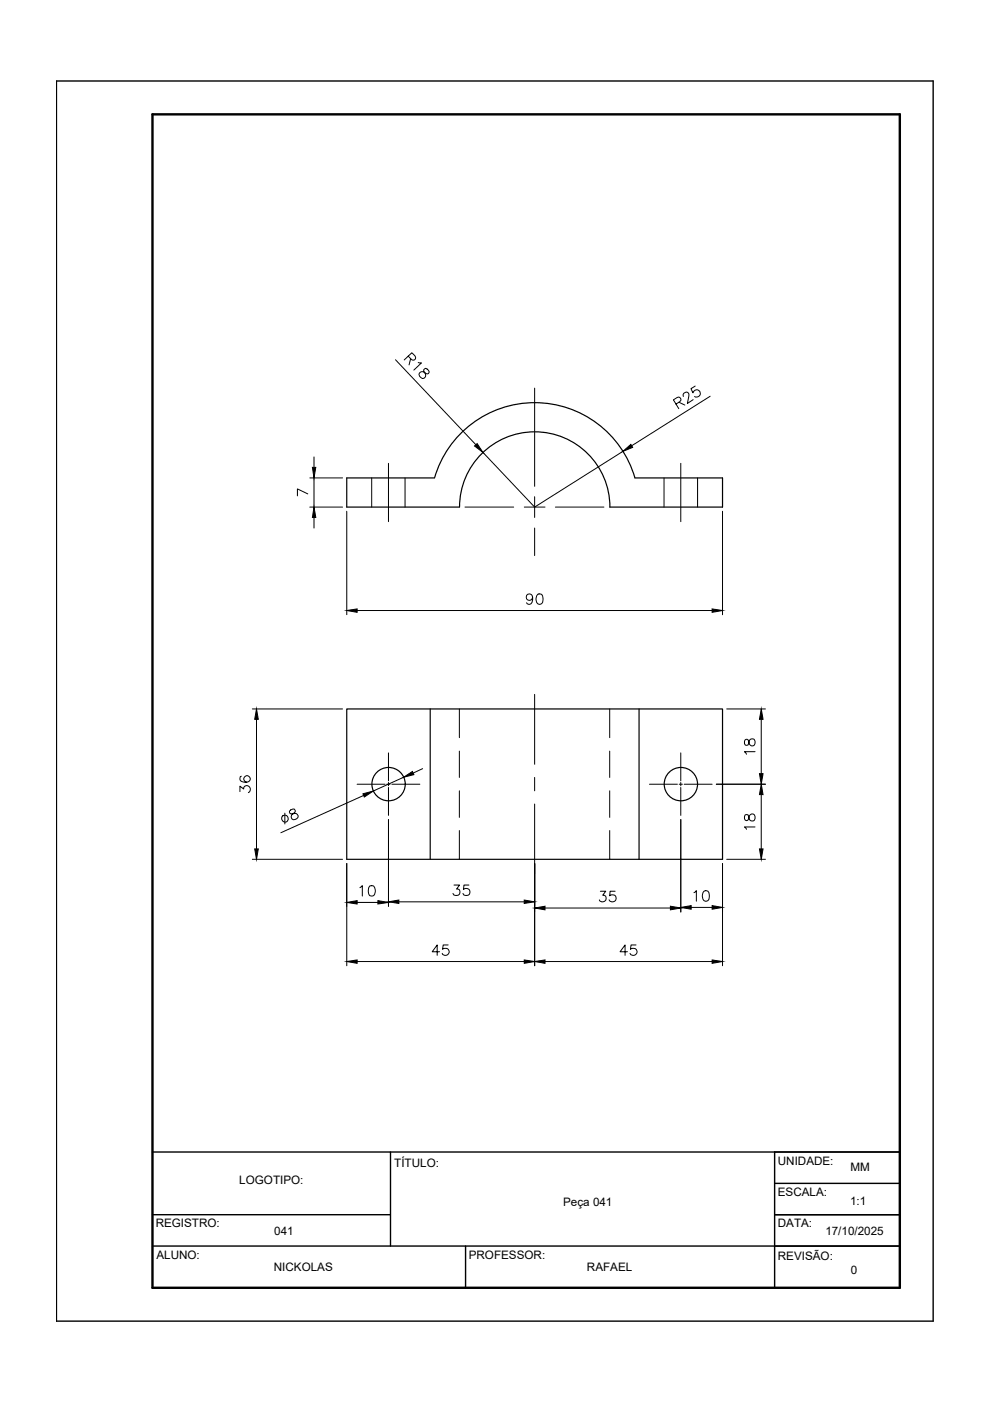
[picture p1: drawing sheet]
<svg xmlns="http://www.w3.org/2000/svg" width="210mm" height="297mm" viewBox="0 0 210 297" stroke-linecap="round" stroke-linejoin="round" font-family="sans-serif">
<!-- layer: CONTORNO 1 -->
<g fill="none" stroke="#000" stroke-width=".25">
<path d="M92.1 101.3h-18.6v6.2h23.9M92.1 101.3a22.1 22.1 0 0 1 21.3-15.9 22.1 22.1 0 0 1 21.2 15.9M97.4 107.5a15.9 15.9 0 0 1 16-15.9 15.9 15.9 0 0 1 15.9 15.9M134.6 101.3h18.6v6.2h-23.9M73.5 150.3h79.7v31.9h-79.7zM91.2 150.3v31.9M135.5 150.3v31.9"/>
<circle cx="82.4" cy="166.2" r="3.5"/>
<circle cx="144.4" cy="166.2" r="3.5"/>
</g>
<!-- layer: CENTRO -->
<g fill="none" stroke="#000" stroke-width=".21">
<path d="M82.4 98.2v12.4M113.4 82.3v20.8M144.3 98.2v12.4M98.6 107.5h10.3M111.2 107.5h4.4M113.4 105.3v4.4M113.4 112v5.8M117.8 107.5h10.2M82.4 159.6v6M113.4 147.2v14.8M144.3 159.6v6M75.7 166.3h5.9"/>
<path d="M82 166.3h.7M82.4 165.9v.7M82.4 166.9v6M83.1 166.3h5.9M113.4 164.8v2.9M113.4 170.5v14.8M137.7 166.3h5.9M144 166.3h.7M144.3 165.9v.7M144.3 166.9v6M145.1 166.3h5.9"/>
</g>
<!-- layer: TRACEJADA -->
<path d="M78.8 101.3v6.2M85.9 101.3v6.2M140.8 101.3v6.2M147.9 101.3v6.2M97.4 150.3v6.1M97.4 159.2v5.6M129.3 150.3v6.1M129.3 159.2v5.6M97.4 167.7v5.6M97.4 176.1v6.1M129.3 167.7v5.6M129.3 176.1v6.1" fill="none" stroke="#000" stroke-width=".21"/>
<!-- layer: COTA -->
<g fill="none" stroke="#000" stroke-width=".21">
<path d="M83.8 76.3l17.1 18M86.6 75.5l.6 .7a.52 .52 0 0 0 .6 .1 .52 .52 0 0 0 .3-.5l-.1-.3-.7-.7-1.6 1.5M87.1 76.1l-.4 1.3M88.7 76.9h.7l-1.7 1.6M88.9 79.1a.86 .86 0 0 1 1.4 .1h.5l.1-.1a.79 .79 0 0 0-.6-1 .44 .44 0 0 0-.4 .7 .8 .8 0 0 1 .4 .8 .8 .8 0 0 1-.7 .6 .88 .88 0 0 1-.7-1.1zM66.6 96.9v2.2M132.1 95.7l-18.7 11.8-11-11.6M143.3 85.7l.8-.5 .2-.3v-.4a.52 .52 0 0 0-.7-.2l-.8 .5 1.1 1.8M144 85.3l1.2 .6M144.9 84.1v-.5a.77 .77 0 0 1 .8-.4 .66 .66 0 0 1 .3 .9l-.3 1.4 1.3-.8M147.4 81.9l-.9 .5 .4 .9a.78 .78 0 0 1 1-.6 .78 .78 0 0 1 .5 1 .78 .78 0 0 1-1.1 .4M150.6 84l-16.7 10.5"/>
<path d="M65.7 107.5h6.9M65.7 101.3h6.9M66.6 109.7v2.3M73.5 108.4v21.9M153.2 108.4v21.9M75.7 129.4h75.3M53.5 150.3h19.1M54.4 152.5v27.5M154.1 150.3h8.2M161.4 152.5v11.5M60.4 172.4v2.3M61.4 172a.42 .42 0 0 0 .5 .5 .95 .95 0 0 1 1.3 .5 .74 .74 0 0 1-.7 .8 .74 .74 0 0 1-.7-.7v-.3l.6-.5a.45 .45 0 0 0-.1-.8l-.7 .2z"/>
<path d="M77.1 168.6l-17.6 8M82.4 173.8v18.4M85.6 164.8l-6.5 2.9M89.6 163l-2 .9M144.3 173.8v19.6M151.9 166.3h10.4M161.4 168.5v11.5M53.5 182.2h19.1M73.5 183.1v21.7M84.6 191.2h26.6M113.4 183.1v21.7M115.6 192.5h26.5"/>
<path d="M153.2 183.1v21.7M154.1 182.2h8.2M75.7 203.9h35.5M115.6 203.9h35.4"/>
<circle cx="60.4" cy="173.5" r=".73"/>
</g>
<g fill="#000" stroke="#000" stroke-width=".21">
<path d="M66.2 99.1h.8l-.4 2.2zM100.6 94.6l.6-.5 1.2 1.8zM132.1 95.7l1.7-1.5 .3 .7zM66.6 107.5l.4 2.2h-.8zM73.5 129.4l2.2-.3v.7zM151 129.1l2.2 .3-2.2 .4zM54.4 150.3l.4 2.2h-.8zM161.4 150.3l.4 2.2h-.8zM54 180h.8l-.4 2.2zM76.9 168.3l2.2-.6-1.9 1.3zM85.6 164.8l1.8-1.2 .3 .6zM161 164h.8l-.4 2.3z"/>
<path d="M161.4 166.3l.4 2.2h-.8zM161 180h.8l-.4 2.2zM80.1 191l2.3 .3-2.3 .4zM82.4 191.2l2.2-.4v.7zM111.2 190.8l2.2 .4-2.2 .3zM113.4 192.5l2.2-.4v.8zM142.1 192.1l2.2 .4-2.2 .4zM73.5 203.9l2.2-.4v.7zM111.2 203.5l2.2 .4-2.2 .3zM113.4 203.9l2.2-.4v.7zM151 203.5l2.2 .4-2.2 .3z"/>
</g>
<!-- layer: CONTORNO 2 -->
<path d="M12 17.2h185.9v262.9h-185.9zM32.3 257.5h50.5M32.3 244.2h158.5M82.8 244.2v20M164.2 257.5h26.6M164.2 250.9h26.6M164.2 244.2v28.8M32.3 264.2h158.5M98.7 264.2v8.8" fill="none" stroke="#000" stroke-width=".3"/>
<!-- layer: CONTORNO 3 -->
<path d="M32.3 24.2h158.5v248.8h-158.5z" fill="none" stroke="#000" stroke-width=".51"/>
<g font-size="5.7">
<text x="110.4" y="129.5">90</text>
<text x="94.9" y="191.2">35</text>
<text x="90.3" y="203.9">45</text>
<text x="130.2" y="203.9">45</text>
</g>
<g font-size="5.3">
<text x="160.9" y="161.2" transform="rotate(-90 160.9 161.2)">18</text>
<text x="54" y="169.3" transform="rotate(-90 54 169.3)">36</text>
<text x="160.9" y="177.1" transform="rotate(-90 160.9 177.1)">18</text>
<text x="75.1" y="191.2">10</text>
<text x="125.9" y="192.3">35</text>
<text x="146" y="192.3">10</text>
</g>
<text font-size="4.9" x="61.7" y="106.5">7</text>
<g font-size="2.5">
<text x="50.7" y="251">LOGOTIPO:</text>
<text x="83.6" y="247.4">TÍTULO:</text>
<text x="164.9" y="246.9">UNIDADE:</text>
<text x="180.3" y="248.2">MM</text>
<text x="119.4" y="255.7">Peça 041</text>
<text x="164.9" y="253.6">ESCALA:</text>
<text x="180.2" y="255.5">1:1</text>
<text x="33" y="260.3">REGISTRO:</text>
<text x="58.2" y="261.9">041</text>
<text x="164.9" y="260.2">DATA:</text>
<text x="175" y="261.9">17/10/2025</text>
<text x="33.2" y="266.9">ALUNO:</text>
<text x="58.1" y="269.5">NICKOLAS</text>
<text x="99.4" y="266.9">PROFESSOR:</text>
<text x="124.4" y="269.5">RAFAEL</text>
<text x="164.9" y="267.2">REVISÃO:</text>
<text x="180.4" y="270">0</text>
</g>
</svg>
